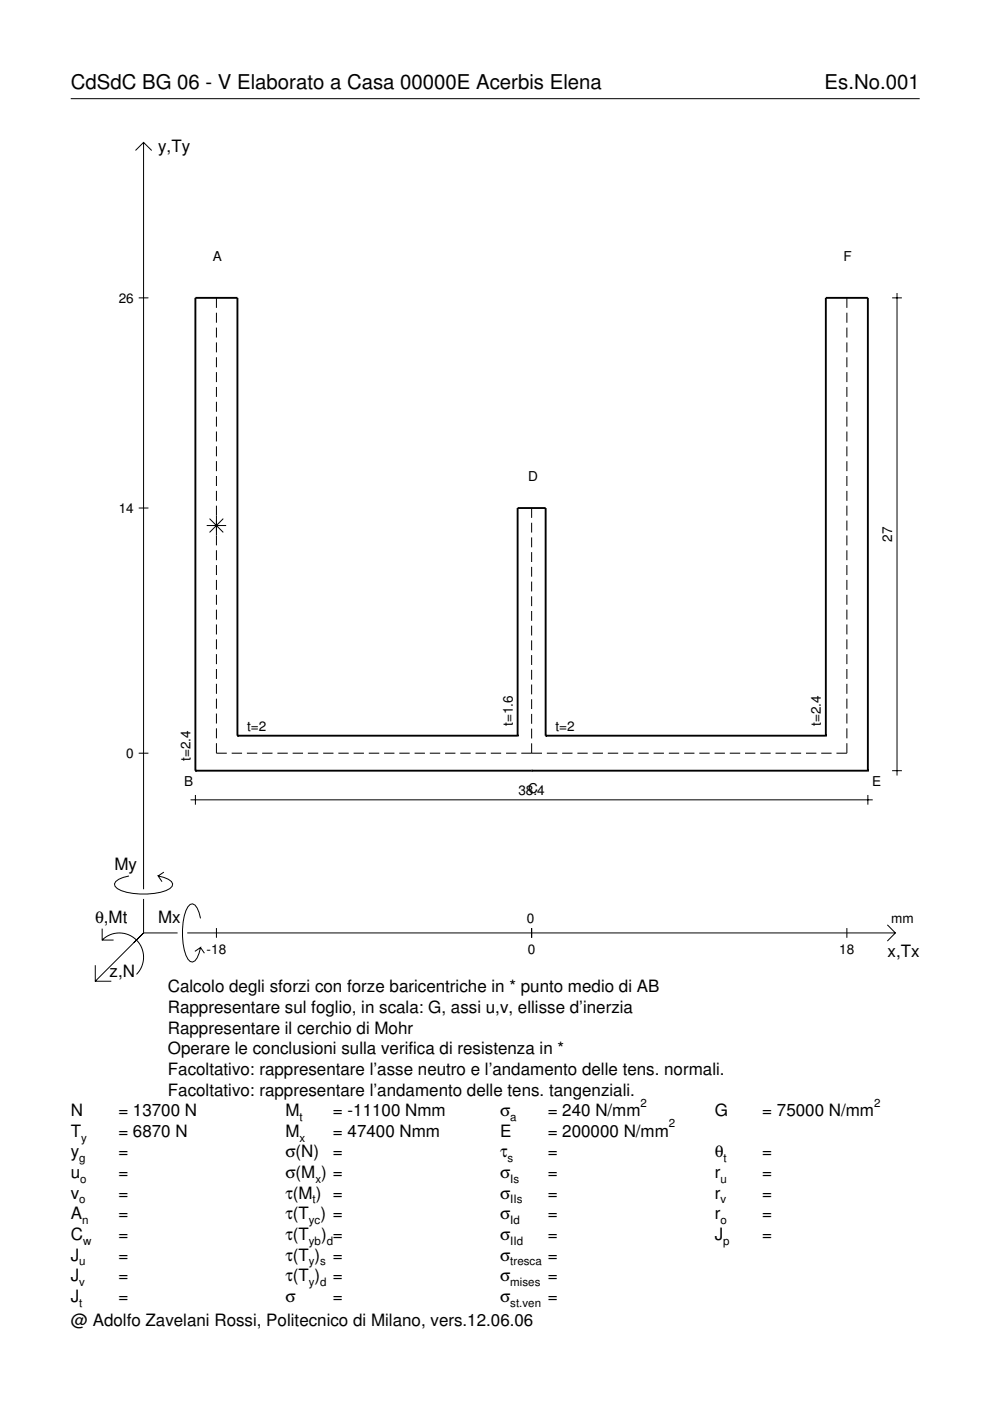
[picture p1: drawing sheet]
<svg xmlns="http://www.w3.org/2000/svg" width="210mm" height="297mm" viewBox="0 0 210 297" stroke-linecap="round" stroke-linejoin="round" font-family="sans-serif">
<g fill="none" stroke="#000" stroke-width=".21">
<path d="M15 20.9h180M28.7 31.9l1.7-1.7 1.8 1.7M30.4 30.2v158.3M29.4 63.2h2.1M45.9 63.2v2.1M45.9 66.3v2.1M45.9 69.5v2.1M45.9 72.6v2.1M45.9 75.7v2.2M45.9 78.9v2.1M179.6 63.2v2.1M179.6 66.3v2.1"/>
<path d="M179.6 69.5v2.1M179.6 72.6v2.1M179.6 75.7v2.2M179.6 78.9v2.1M189.2 63.2h2M190.2 62.1v102.3M45.9 82v2.2M45.9 85.2v2.1M45.9 88.3v2.2M45.9 91.5v2.1M45.9 94.6v2.1M45.9 97.8v2.1"/>
<path d="M179.6 82v2.2M179.6 85.2v2.1M179.6 88.3v2.2M179.6 91.5v2.1M179.6 94.6v2.1M179.6 97.8v2.1M29.4 107.7h2.1M43.8 111.4h4.1M44.4 110l2.9 2.9M45.9 100.9v2.1M45.9 104.1v2.1M45.9 107.2v8.4"/>
<path d="M45.9 116.7v2.1M45.9 119.8v2.1M47.3 110l-2.9 2.9M112.7 107.7v2.1M112.7 110.8v2.1M112.7 113.9v2.1M112.7 117.1v2.1M179.6 100.9v2.1M179.6 104.1v2.1M179.6 107.2v2.1M179.6 110.4v2.1M179.6 113.5v2.1"/>
<path d="M179.6 116.7v2.1M179.6 119.8v2.1M45.9 123v2.1M45.9 126.1v2.1M45.9 129.3v2.1M45.9 132.4v2.1M45.9 135.5v2.2M45.9 138.7v2.1M112.7 120.2v2.1M112.7 123.3v2.1M112.7 126.4v2.1M112.7 129.5v2.1"/>
<path d="M112.7 132.7v2M112.7 135.8v2.1M112.7 138.9v2.1M179.6 123v2.1M179.6 126.1v2.1M179.6 129.3v2.1M179.6 132.4v2.1M179.6 135.5v2.2M179.6 138.7v2.1M29.4 159.7h2.1M45.9 157.6v2.1h2.2M45.9 141.8v2.2"/>
<path d="M45.9 145v2.1M45.9 148.1v2.2M45.9 151.3v2.1M45.9 154.4v2.1M49.1 159.7h2.2M52.3 159.7h2.2M55.6 159.7h2.2M58.8 159.7h2.2M62 159.7h2.2M65.3 159.7h2.2M68.5 159.7h2.2M71.7 159.7h2.2"/>
<path d="M75 159.7h2.2M78.2 159.7h2.2M81.4 159.7h2.2M84.7 159.7h2.2M87.9 159.7h2.2M91.1 159.7h2.2M94.4 159.7h2.2M97.6 159.7h2.2M100.8 159.7h2.2M104.1 159.7h2.2M107.3 159.7h2.2M110.5 159.7h4.4"/>
<path d="M112.7 142v2.1M112.7 145.1v2.1M112.7 148.3v2M112.7 151.4v2.1M112.7 154.5v2.1M112.7 157.6v2.1M115.9 159.7h2.3M119.2 159.7h2.2M122.4 159.7h2.2M125.6 159.7h2.2M128.9 159.7h2.2M132.1 159.7h2.2"/>
<path d="M135.3 159.7h2.2M138.6 159.7h2.2M141.8 159.7h2.2M145 159.7h2.2M148.3 159.7h2.2M151.5 159.7h2.2M154.7 159.7h2.2M158 159.7h2.2M161.2 159.7h2.2M164.4 159.7h2.2M167.7 159.7h2.2M170.9 159.7h2.2"/>
<path d="M174.1 159.7h2.2M179.6 157.6v2.1h-2.3M179.6 141.8v2.2M179.6 145v2.1M179.6 148.1v2.2M179.6 151.3v2.1M179.6 154.4v2.1M40.4 169.6h144.6M41.4 168.6v2M184 168.6v2M189.2 163.4h2M21.7 199.3a5.1 5.1 0 0 1 7.2 0 5.1 5.1 0 0 1 0 7.3"/>
<path d="M21.7 196.9v2.4h2.4M27.3 185.7a3.6 3.6 0 0 0-3 1.7l.1 .5a5.6 5.6 0 0 0 3.8 1.5 13.4 13.4 0 0 0 7.8-1l.5-.5 .1-.5a3.6 3.6 0 0 0-3.1-1.7l.8 1.2M30.4 190.6v7.2M30.4 197.8l-10.2 10.2M30.4 197.8h7.2M34.7 184.9l-1.2 .8M39.7 197.8h150.1M42.5 194.7a3.6 3.6 0 0 0-1.7-3.1l-.5 .2a5.7 5.7 0 0 0-1.5 3.7 13.3 13.3 0 0 0 1 7.9l.5 .5 .5 .1a3.6 3.6 0 0 0 1.7-3.1l-1.2 .8M45.9 196.8v2M112.7 196.8v2M179.6 196.8v2M188.1 196.1l1.7 1.7-1.7 1.7"/>
<path d="M20.2 204.7v3.3h3.4M42.5 200.9l.8 1.2"/>
</g>
<g fill="none" stroke="#000" stroke-width=".4">
<path d="M50.3 156h.1M50.3 156v-92.8h-8.9v100.2M50.3 156h59.4M109.7 156h.1M109.7 156v-48.3h6v48.3M115.7 156h.1M115.7 156h59.4M175.1 156h.1M175.1 156v-92.8h8.9v100.2M41.4 163.4h.1M41.4 163.4h142.6M112.7 163.4h.1"/>
<path d="M184 163.4h.1"/>
</g>
<g font-size="4.3">
<text x="15" y="18.9">CdSdC BG 06 - V Elaborato a Casa 00000E Acerbis Elena</text>
<text x="174.8" y="18.9">Es.No.001</text>
</g>
<g font-size="3.6">
<text x="33.5" y="32.3">y,Ty</text>
<text x="24.3" y="184.4">My</text>
<text x="20.1" y="195.7">θ,Mt</text>
<text x="33.5" y="195.7">Mx</text>
<text x="188.2" y="203">x,Tx</text>
<text x="23.2" y="207.1">z,N</text>
<text x="35.6" y="210.4">Calcolo degli sforzi con forze baricentriche in * punto medio di AB</text>
<text x="35.6" y="214.8">Rappresentare sul foglio, in scala: G, assi u,v, ellisse d’inerzia</text>
<text x="35.6" y="219.2">Rappresentare il cerchio di Mohr</text>
<text x="35.6" y="223.5">Operare le conclusioni sulla verifica di resistenza in *</text>
<text x="35.6" y="227.9">Facoltativo: rappresentare l’asse neutro e l’andamento delle tens. normali.</text>
<text x="35.6" y="232.3">Facoltativo: rappresentare l’andamento delle tens. tangenziali.</text>
<text x="15" y="236.7">N</text>
<text x="25.1" y="236.7">= 13700 N</text>
<text x="60.5" y="236.7">M</text>
<text x="70.6" y="236.7">= -11100 Nmm</text>
<text x="106" y="236.7">σ</text>
<text x="116.1" y="236.7">= 240 N/mm</text>
<text x="151.5" y="236.7">G</text>
<text x="161.6" y="236.7">= 75000 N/mm</text>
<text x="15" y="241">T</text>
<text x="15" y="245.4">y</text>
<text x="25.1" y="241">= 6870 N</text>
<text x="25.1" y="245.4">=</text>
<text x="60.5" y="241">M</text>
<text x="60.5" y="245.4">σ(N)</text>
<text x="70.6" y="241">= 47400 Nmm</text>
<text x="70.6" y="245.4">=</text>
<text x="106" y="241">E</text>
<text x="106" y="245.4">τ</text>
<text x="116.1" y="241">= 200000 N/mm</text>
<text x="116.1" y="245.4">=</text>
<text x="151.5" y="245.4">θ</text>
<text x="161.6" y="245.4">=</text>
<text x="15" y="249.8">u</text>
<text x="25.1" y="249.8">=</text>
<text x="60.5" y="249.8">σ(M ) =</text>
<text x="106" y="249.8">σ</text>
<text x="116.1" y="249.8">=</text>
<text x="151.5" y="249.8">r</text>
<text x="161.6" y="249.8">=</text>
<text x="15" y="254.2">v</text>
<text x="25.1" y="254.2">=</text>
<text x="60.5" y="254.2">τ(M ) =</text>
<text x="106" y="254.2">σ</text>
<text x="116.1" y="254.2">=</text>
<text x="151.5" y="254.2">r</text>
<text x="161.6" y="254.2">=</text>
<text x="15" y="258.5">A</text>
<text x="15" y="262.9">C</text>
<text x="25.1" y="262.9">=</text>
<text x="25.1" y="258.5">=</text>
<text x="60.5" y="262.9">τ(T</text>
<text x="60.5" y="258.5">τ(T ) =</text>
<text x="68.1" y="262.9">) =</text>
<text x="106" y="258.5">σ</text>
<text x="106" y="262.9">σ</text>
<text x="116.1" y="258.5">=</text>
<text x="116.1" y="262.9">=</text>
<text x="151.5" y="258.5">r</text>
<text x="151.5" y="262.9">J</text>
<text x="161.6" y="258.5">=</text>
<text x="161.6" y="262.9">=</text>
<text x="15" y="267.3">J</text>
<text x="25.1" y="267.3">=</text>
<text x="60.5" y="267.3">τ(T )</text>
<text x="70.6" y="267.3">=</text>
<text x="106" y="267.3">σ</text>
<text x="116.1" y="267.3">=</text>
<text x="15" y="271.7">J</text>
<text x="25.1" y="271.7">=</text>
<text x="60.5" y="271.7">τ(T )</text>
<text x="70.6" y="271.7">=</text>
<text x="106" y="271.7">σ</text>
<text x="116.1" y="271.7">=</text>
<text x="15" y="281.2">@ Adolfo Zavelani Rossi, Politecnico di Milano, vers.12.06.06</text>
<text x="15" y="276">J</text>
<text x="25.1" y="276">=</text>
<text x="60.5" y="276">σ</text>
<text x="70.6" y="276">=</text>
<text x="106" y="276">σ</text>
<text x="116.1" y="276">=</text>
</g>
<g font-size="2.9">
<text x="45.1" y="55.4">A</text>
<text x="178.8" y="55.4">F</text>
<text x="25.2" y="64.2">26</text>
<text x="112" y="102.1">D</text>
<text x="25.2" y="108.7">14</text>
<text x="189.2" y="114.9" transform="rotate(-90 189.2 114.9)">27</text>
<text x="52.4" y="155">t=2</text>
<text x="108.7" y="153.9" transform="rotate(-90 108.7 153.9)">t=1.6</text>
<text x="117.7" y="155">t=2</text>
<text x="174.1" y="153.9" transform="rotate(-90 174.1 153.9)">t=2.4</text>
<text x="26.8" y="160.7">0</text>
<text x="40.4" y="161.3" transform="rotate(-90 40.4 161.3)">t=2.4</text>
<text x="39" y="166.7">B</text>
<text x="184.9" y="166.7">E</text>
<text x="109.9" y="168.6">38.4</text>
<text x="112" y="168.2">C</text>
<text x="111.7" y="195.7">0</text>
<text x="189" y="195.7">mm</text>
<text x="43.8" y="202.2">-18</text>
<text x="111.9" y="202.2">0</text>
<text x="178" y="202.2">18</text>
</g>
<g font-size="2.4">
<text x="63.5" y="237.7">t</text>
<text x="108.2" y="237.7">a</text>
<text x="135.8" y="234.7">2</text>
<text x="141.8" y="239">2</text>
<text x="185.3" y="234.7">2</text>
<text x="17.2" y="242">y</text>
<text x="63.5" y="242">x</text>
<text x="16.8" y="246.4">g</text>
<text x="17" y="250.8">o</text>
<text x="66.9" y="250.8">x</text>
<text x="107.6" y="246.4">s</text>
<text x="108.2" y="250.8">Is</text>
<text x="152.7" y="250.8">u</text>
<text x="153.4" y="246.4">t</text>
<text x="16.8" y="255.2">o</text>
<text x="66.3" y="255.2">t</text>
<text x="108.2" y="255.2">IIs</text>
<text x="152.7" y="255.2">v</text>
<text x="17.4" y="259.5">n</text>
<text x="17.6" y="263.9">w</text>
<text x="65.5" y="259.5">yc</text>
<text x="65.5" y="263.9">yb d</text>
<text x="108.2" y="259.5">Id</text>
<text x="108.2" y="263.9">IId</text>
<text x="152.7" y="259.5">o</text>
<text x="153.3" y="263.9">p</text>
<text x="16.8" y="268.3">u</text>
<text x="65.5" y="268.3">y s</text>
<text x="108.2" y="268.3">tresca</text>
<text x="16.8" y="272.7">v</text>
<text x="65.5" y="272.7">y d</text>
<text x="108.2" y="272.7">mises</text>
<text x="16.8" y="277">t</text>
<text x="108.2" y="277">st.ven</text>
</g>
</svg>
